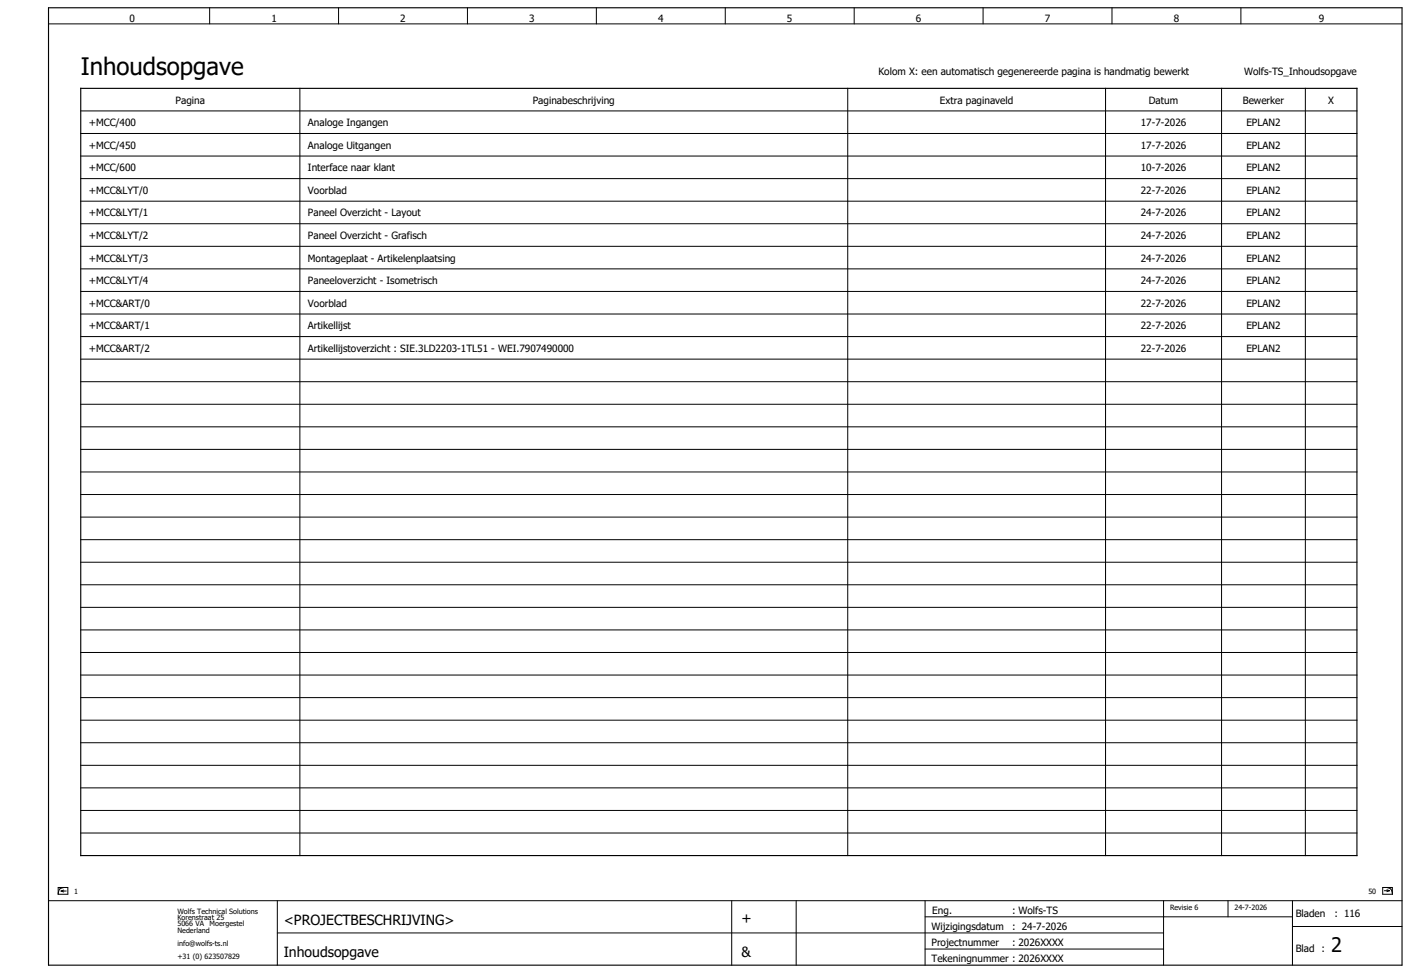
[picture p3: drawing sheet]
<svg xmlns="http://www.w3.org/2000/svg" width="438mm" height="302mm" viewBox="0 0 438 302" stroke-linecap="round" stroke-linejoin="round" font-family="sans-serif">
<g fill="none" stroke="#000" stroke-width=".31">
<path d="M15.1 7.4h420M65.1 2.4v5M105.1 2.4v5M145.1 2.4v5M185.1 2.4v5M225.1 2.4v5M265.1 2.4v5M305.1 2.4v5M345.1 2.4v5M385.1 2.4v5M25.1 34.4h396M93.1 27.4v238"/>
<path d="M263.1 27.4v238M343.1 27.4v238M379.1 27.4v238M405.1 27.4v238M25.1 48.4h396M25.1 41.4h396M25.1 55.4h396M25.1 62.4h396M25.1 76.4h396M25.1 69.4h396M25.1 97.4h396M25.1 90.4h396"/>
<path d="M25.1 83.4h396M25.1 104.4h396M25.1 118.4h396M25.1 111.4h396M25.1 132.4h396M25.1 139.4h396M25.1 125.4h396M25.1 146.4h396M25.1 153.4h396M25.1 160.4h396M25.1 174.4h396M25.1 167.4h396"/>
<path d="M25.1 188.4h396M25.1 181.4h396M25.1 195.4h396M25.1 209.4h396M25.1 202.4h396M25.1 216.4h396M25.1 230.4h396M25.1 237.4h396M25.1 223.4h396M25.1 244.4h396M25.1 258.4h396M25.1 251.4h396"/>
<path d="M15.1 279.4h420M18.1 275.3h3v2.1h-3zM19 276.4h1.6M19 276.4l.8 .3M19.8 276.1l-.8 .3M20.2 275.3a1.76 1.76 0 0 0-2.1 2.1M86.1 279.4v20M227.1 279.4v20M247.1 279.4v20M287.1 279.4v20M361.1 279.4v20M381.1 279.4v5"/>
<path d="M401.1 279.4v20M429.1 275.3h3v2.1h-3zM429.6 276.3h1.6M430 275.3a1.76 1.76 0 0 1 2.1 2.1M430.4 276l.8 .3M431.2 276.3l-.8 .3M86.1 289.4h275M287.1 284.4h114M287.1 294.4h74M401.1 287.4h34"/>
</g>
<path d="M15.1 2.4h420v297h-420zM25.1 27.4h396v238h-396z" fill="none" stroke="#000" stroke-width=".35"/>
<text font-size="7.5" x="25.1" y="23.4">Inhoudsopgave</text>
<text font-size="6.2" x="413.1" y="295.4">2</text>
<g font-size="4.3">
<text x="88.1" y="286.9">&lt;PROJECTBESCHRIJVING&gt;</text>
<text x="230.1" y="286.4">+</text>
<text x="88.1" y="296.9">Inhoudsopgave</text>
<text x="230.1" y="296.9">&amp;</text>
</g>
<g font-size="3.1">
<text x="40.2" y="6.8">0</text>
<text x="84.2" y="6.8">1</text>
<text x="124.2" y="6.8">2</text>
<text x="164.2" y="6.8">3</text>
<text x="204.2" y="6.8">4</text>
<text x="244.2" y="6.8">5</text>
<text x="284.2" y="6.8">6</text>
<text x="324.2" y="6.8">7</text>
<text x="364.2" y="6.8">8</text>
<text x="409.2" y="6.8">9</text>
<text x="272.6" y="23.4">Kolom X: een automatisch gegenereerde pagina is handmatig bewerkt</text>
<text x="386" y="23.4">Wolfs-TS_Inhoudsopgave</text>
<text x="54.5" y="32.1">Pagina</text>
<text x="165.3" y="32.1">Paginabeschrijving</text>
<text x="291.7" y="32.1">Extra paginaveld</text>
<text x="356.5" y="32.1">Datum</text>
<text x="385.6" y="32.1">Bewerker</text>
<text x="412.2" y="32.1">X</text>
<text x="27.6" y="39.1">+MCC/400</text>
<text x="95.6" y="39.1">Analoge Ingangen</text>
<text x="354" y="39.1">17-7-2026</text>
<text x="386.7" y="39.1">EPLAN2</text>
<text x="27.6" y="46.1">+MCC/450</text>
<text x="95.6" y="46.1">Analoge Uitgangen</text>
<text x="354" y="46.1">17-7-2026</text>
<text x="386.7" y="46.1">EPLAN2</text>
<text x="27.6" y="53.1">+MCC/600</text>
<text x="95.6" y="53.1">Interface naar klant</text>
<text x="354" y="53.1">10-7-2026</text>
<text x="386.7" y="53.1">EPLAN2</text>
<text x="27.6" y="60.1">+MCC&amp;LYT/0</text>
<text x="95.6" y="60.1">Voorblad</text>
<text x="354" y="60.1">22-7-2026</text>
<text x="386.7" y="60.1">EPLAN2</text>
<text x="27.6" y="67.1">+MCC&amp;LYT/1</text>
<text x="95.6" y="67.1">Paneel Overzicht - Layout</text>
<text x="354" y="67.1">24-7-2026</text>
<text x="386.7" y="67.1">EPLAN2</text>
<text x="27.6" y="74.1">+MCC&amp;LYT/2</text>
<text x="95.6" y="74.1">Paneel Overzicht - Grafisch</text>
<text x="354" y="74.1">24-7-2026</text>
<text x="386.7" y="74.1">EPLAN2</text>
<text x="27.6" y="81.1">+MCC&amp;LYT/3</text>
<text x="95.6" y="81.1">Montageplaat - Artikelenplaatsing</text>
<text x="354" y="81.1">24-7-2026</text>
<text x="386.7" y="81.1">EPLAN2</text>
<text x="27.6" y="88.1">+MCC&amp;LYT/4</text>
<text x="95.6" y="88.1">Paneeloverzicht - Isometrisch</text>
<text x="354" y="88.1">24-7-2026</text>
<text x="386.7" y="88.1">EPLAN2</text>
<text x="27.6" y="95.1">+MCC&amp;ART/0</text>
<text x="95.6" y="95.1">Voorblad</text>
<text x="354" y="95.1">22-7-2026</text>
<text x="386.7" y="95.1">EPLAN2</text>
<text x="27.6" y="102.1">+MCC&amp;ART/1</text>
<text x="95.6" y="102.1">Artikellijst</text>
<text x="354" y="102.1">22-7-2026</text>
<text x="386.7" y="102.1">EPLAN2</text>
<text x="27.6" y="109.1">+MCC&amp;ART/2</text>
<text x="95.6" y="109.1">Artikellijstoverzicht : SIE.3LD2203-1TL51 - WEI.7907490000</text>
<text x="354" y="109.1">22-7-2026</text>
<text x="386.7" y="109.1">EPLAN2</text>
<text x="289.3" y="283.4">Eng.</text>
<text x="314.1" y="283.4">: Wolfs-TS</text>
<text x="402.1" y="284.4">Bladen</text>
<text x="414.1" y="284.4">: 116</text>
<text x="289.1" y="288.4">Wijzigingsdatum</text>
<text x="289.1" y="293.4">Projectnummer</text>
<text x="314.1" y="288.4">: 24-7-2026</text>
<text x="314.1" y="293.4">: 2026XXXX</text>
<text x="289.1" y="298.4">Tekeningnummer : 2026XXXX</text>
<text x="402.1" y="295.4">Blad :</text>
</g>
<g font-size="2.2">
<text x="23.1" y="277.4">1</text>
<text x="424.6" y="277.4">50</text>
<text x="55.1" y="283.4">Wolfs Technical Solutions</text>
<text x="55.1" y="285.4">Korenstraat 25</text>
<text x="55.1" y="287.4">5066 VA</text>
<text x="65.1" y="287.4">Moergestel</text>
<text x="363.1" y="282.4">Revisie 6</text>
<text x="383.1" y="282.4">24-7-2026</text>
<text x="55.1" y="289.4">Nederland</text>
<text x="55.1" y="293.4">info@wolfs-ts.nl</text>
<text x="55.1" y="297.4">+31 (0) 623507829</text>
</g>
</svg>
